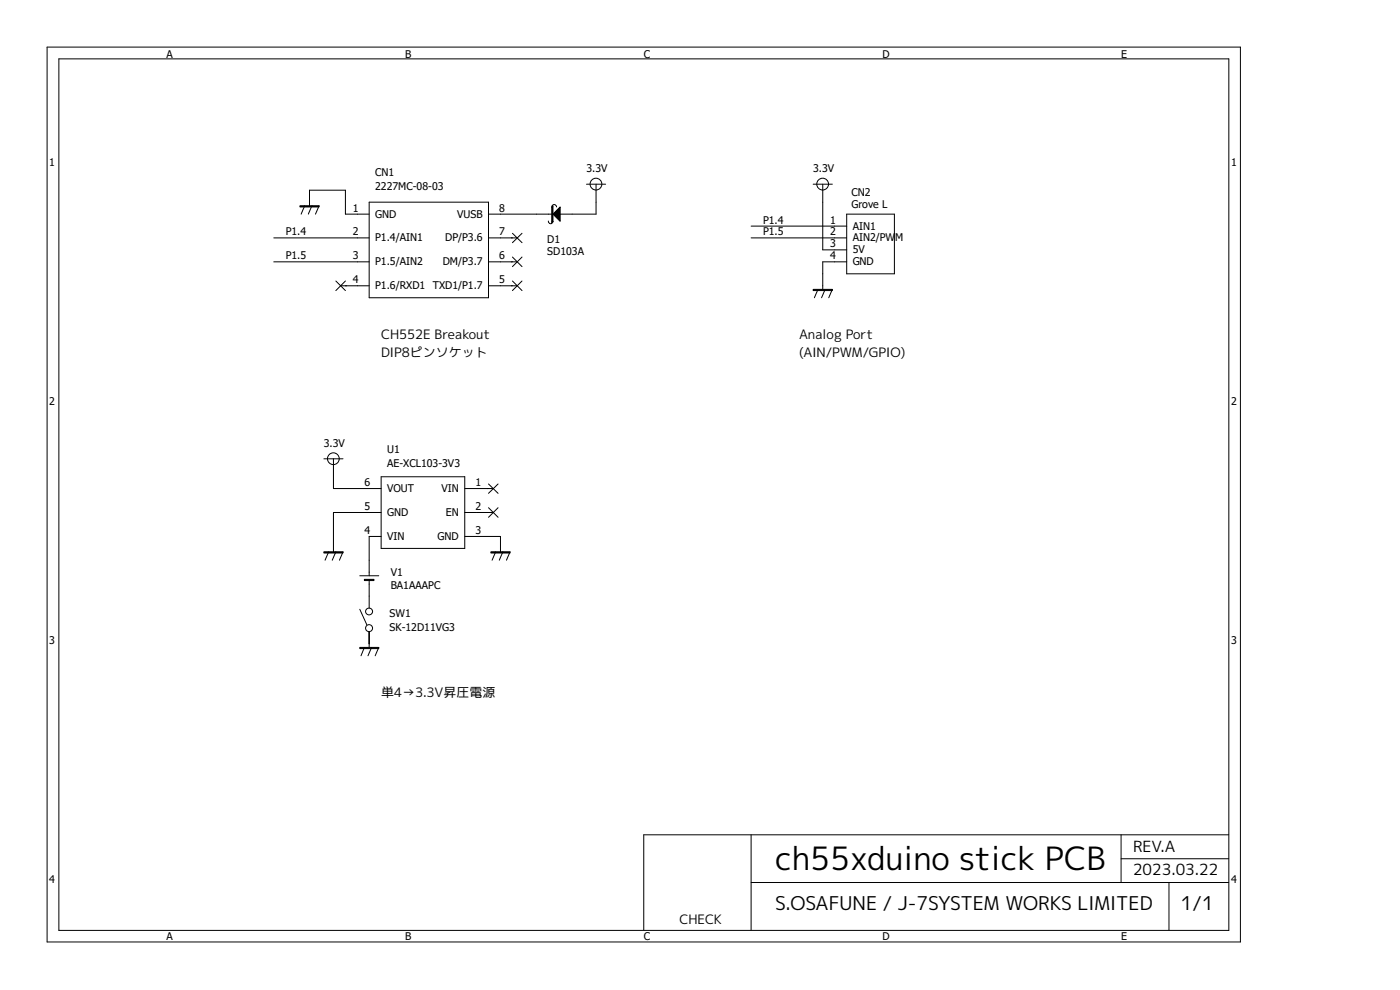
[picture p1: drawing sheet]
<svg xmlns="http://www.w3.org/2000/svg" width="297mm" height="210mm" viewBox="0 0 297 210" stroke-linecap="round" stroke-linejoin="round" font-family="sans-serif">
<g fill="none" stroke="#000" stroke-width=".21">
<path d="M10 10h253.1v189.8h-253.1zM12.5 12.5h248.2v184.9h-248.2zM124.4 39.1h4.1M126.4 39.1v6.3h-7.8M172.5 39.1h4.1M174.5 39.1v13.9h5.1M58.1 50.5h20.2M58.1 55.5h20.2M64.6 43.6l-.7 1.8M65.7 43.6v-3.3h7.6v5.1h5M66.2 43.6l-.8 1.8M67.7 43.6l-.8 1.8"/>
<path d="M71.2 59.6l2.1 2M73.3 59.6l-2.1 2M78.3 42.9h25.3v20.3h-25.3zM103.6 50.5h6.1M103.6 55.5h6.1M103.6 45.4h13.5M108.7 49.5l2 2M108.7 54.5l2 2.1M108.7 59.6l2 2M110.7 49.5l-2 2M110.7 54.5l-2 2.1M110.7 59.6l-2 2"/>
<path d="M116.3 46.9a.49 .49 0 0 0 .5 .6 .49 .49 0 0 0 .5-.6M118.1 43.9a.51 .51 0 0 0-.6-.5 .51 .51 0 0 0-.4 .6M159.3 50.5h20.3M159.3 48h20.3M179.6 55.5h-5.1v5.9M179.6 45.4h10.1v12.7h-10.1zM72.3 60.6h6M103.6 60.6h6.1M173.5 61.4l-.7 1.8M175 61.4l-.7 1.8M176.6 61.4l-.8 1.8M68.7 97.3h4.1"/>
<path d="M70.7 97.3v6.3h10.2M69.7 117.1l-.7 1.7M71.2 117.1l-.7 1.7M72.8 117.1l-.8 1.7M80.9 113.8h-2.6v8.3M80.9 108.7h-10.2v8.4M80.9 101.1h17.7v15.2h-17.7zM98.6 103.6h6M98.6 108.7h6M98.6 113.8h7.6v3.3M103.6 102.7l2.1 1.9M103.6 107.7l2.1 2"/>
<path d="M105.2 117.1l-.8 1.7M105.7 102.7l-2.1 1.9M105.7 107.7l-2.1 2M106.7 117.1l-.8 1.7M108.2 117.1l-.8 1.7M76.3 129.2l1.5 3.3M76.3 122.1h4M77.3 137.3l-.7 1.8M78.3 123.1v5.9M78.3 134v3.3M78.8 137.3l-.7 1.8M80.3 137.3l-.7 1.8"/>
<path d="M159.3 177.1v20.2M237.8 177.1v10.1M260.6 177.1h-124v20.2M159.3 187.2h101.3M237.8 182.2h22.8M248 187.2v10.1"/>
<circle cx="126.4" cy="39.1" r="1.25"/>
<circle cx="174.5" cy="39.1" r="1.25"/>
<circle cx="70.7" cy="97.3" r="1.25"/>
<circle cx="78.3" cy="133.2" r=".74"/>
<circle cx="78.3" cy="129.7" r=".73"/>
</g>
<path d="M63.6 43.6h4.1v.3h-4.1zM118.8 43.9v3l-1.5-1.5zM117.1 43.9l.2-.3v3.3l-.2 .3zM172.5 61.4h4.1v.2h-4.1zM68.7 117.1h4.1v.2h-4.1zM104.1 117.1h4.1v.2h-4.1zM76.3 137.3h4v.3h-4zM77.3 122.9h2v.2h-2z" fill="#000" stroke="#000" stroke-width=".21"/>
<text font-size="6.8" x="164.4" y="184.5">ch55xduino stick PCB</text>
<g font-size="4">
<text x="164.4" y="193.1">S.OSAFUNE / J-7SYSTEM WORKS LIMITED</text>
<text x="250.5" y="193.1">1/1</text>
</g>
<g font-size="3.3">
<text x="240.4" y="185.7">2023.03.22</text>
<text x="240.4" y="180.6">REV.A</text>
</g>
<g font-size="2.8">
<text x="80.9" y="71.9">CH552E Breakout</text>
<text x="169.5" y="71.9">Analog Port</text>
<text x="80.9" y="75.8">DIP8ピンソケット</text>
<text x="169.5" y="75.8">(AIN/PWM/GPIO)</text>
<text x="80.9" y="147.9">単4→3.3V昇圧電源</text>
<text x="144.1" y="196">CHECK</text>
</g>
<g font-size="2.2">
<text x="35.3" y="12.2">A</text>
<text x="85.9" y="12.2">B</text>
<text x="136.6" y="12.2">C</text>
<text x="187.2" y="12.2">D</text>
<text x="237.8" y="12.2">E</text>
<text x="10.5" y="35.3">1</text>
<text x="261.2" y="35.3">1</text>
<text x="79.6" y="40.3">2227MC-08-03</text>
<text x="79.6" y="37.3">CN1</text>
<text x="124.4" y="36.6">3.3V</text>
<text x="172.5" y="36.6">3.3V</text>
<text x="180.6" y="41.6">CN2</text>
<text x="74.8" y="44.9">1</text>
<text x="79.6" y="46.2">GND</text>
<text x="97" y="46.2">VUSB</text>
<text x="105.9" y="44.9">8</text>
<text x="161.9" y="47.5">P1.4</text>
<text x="176.1" y="47.5">1</text>
<text x="180.6" y="44.2">Grove L</text>
<text x="60.6" y="50">P1.4</text>
<text x="74.8" y="50">2</text>
<text x="79.6" y="51.2">P1.4/AIN1</text>
<text x="94.4" y="51.2">DP/P3.6</text>
<text x="105.9" y="50">7</text>
<text x="116.1" y="51.5">D1</text>
<text x="161.9" y="50">P1.5</text>
<text x="176.1" y="52.5">3</text>
<text x="176.1" y="50">2</text>
<text x="180.9" y="53.8">5V</text>
<text x="180.9" y="51.2">AIN2/PW</text>
<text x="180.9" y="48.7">AIN1</text>
<text x="189.9" y="51.2">M</text>
<text x="60.6" y="55">P1.5</text>
<text x="74.8" y="55">3</text>
<text x="79.6" y="56.3">P1.5/AIN2</text>
<text x="93.9" y="56.3">DM/P3.7</text>
<text x="105.9" y="55">6</text>
<text x="116.1" y="54">SD103A</text>
<text x="176.1" y="55">4</text>
<text x="180.9" y="56.3">GND</text>
<text x="74.8" y="60.1">4</text>
<text x="79.6" y="61.4">P1.6/RXD1 TXD1/P1.7</text>
<text x="105.9" y="60.1">5</text>
<text x="10.5" y="85.9">2</text>
<text x="261.2" y="85.9">2</text>
<text x="68.7" y="94.8">3.3V</text>
<text x="82.1" y="99.1">AE-XCL103-3V3</text>
<text x="82.1" y="96.1">U1</text>
<text x="77.3" y="103.2">6</text>
<text x="82.1" y="104.4">VOUT</text>
<text x="93.6" y="104.4">VIN</text>
<text x="100.9" y="103.2">1</text>
<text x="77.3" y="113.3">4</text>
<text x="77.3" y="108.2">5</text>
<text x="82.1" y="109.5">GND</text>
<text x="94.6" y="109.5">EN</text>
<text x="100.9" y="108.2">2</text>
<text x="100.9" y="113.3">3</text>
<text x="82.1" y="114.6">VIN</text>
<text x="92.8" y="114.6">GND</text>
<text x="82.9" y="124.9">BA1AAAPC</text>
<text x="82.9" y="122.1">V1</text>
<text x="82.6" y="131">SW1</text>
<text x="10.5" y="136.6">3</text>
<text x="82.6" y="133.8">SK-12D11VG3</text>
<text x="261.2" y="136.6">3</text>
<text x="10.5" y="187.2">4</text>
<text x="261.2" y="187.2">4</text>
<text x="35.3" y="199.3">A</text>
<text x="85.9" y="199.3">B</text>
<text x="136.6" y="199.3">C</text>
<text x="187.2" y="199.3">D</text>
<text x="237.8" y="199.3">E</text>
</g>
</svg>
